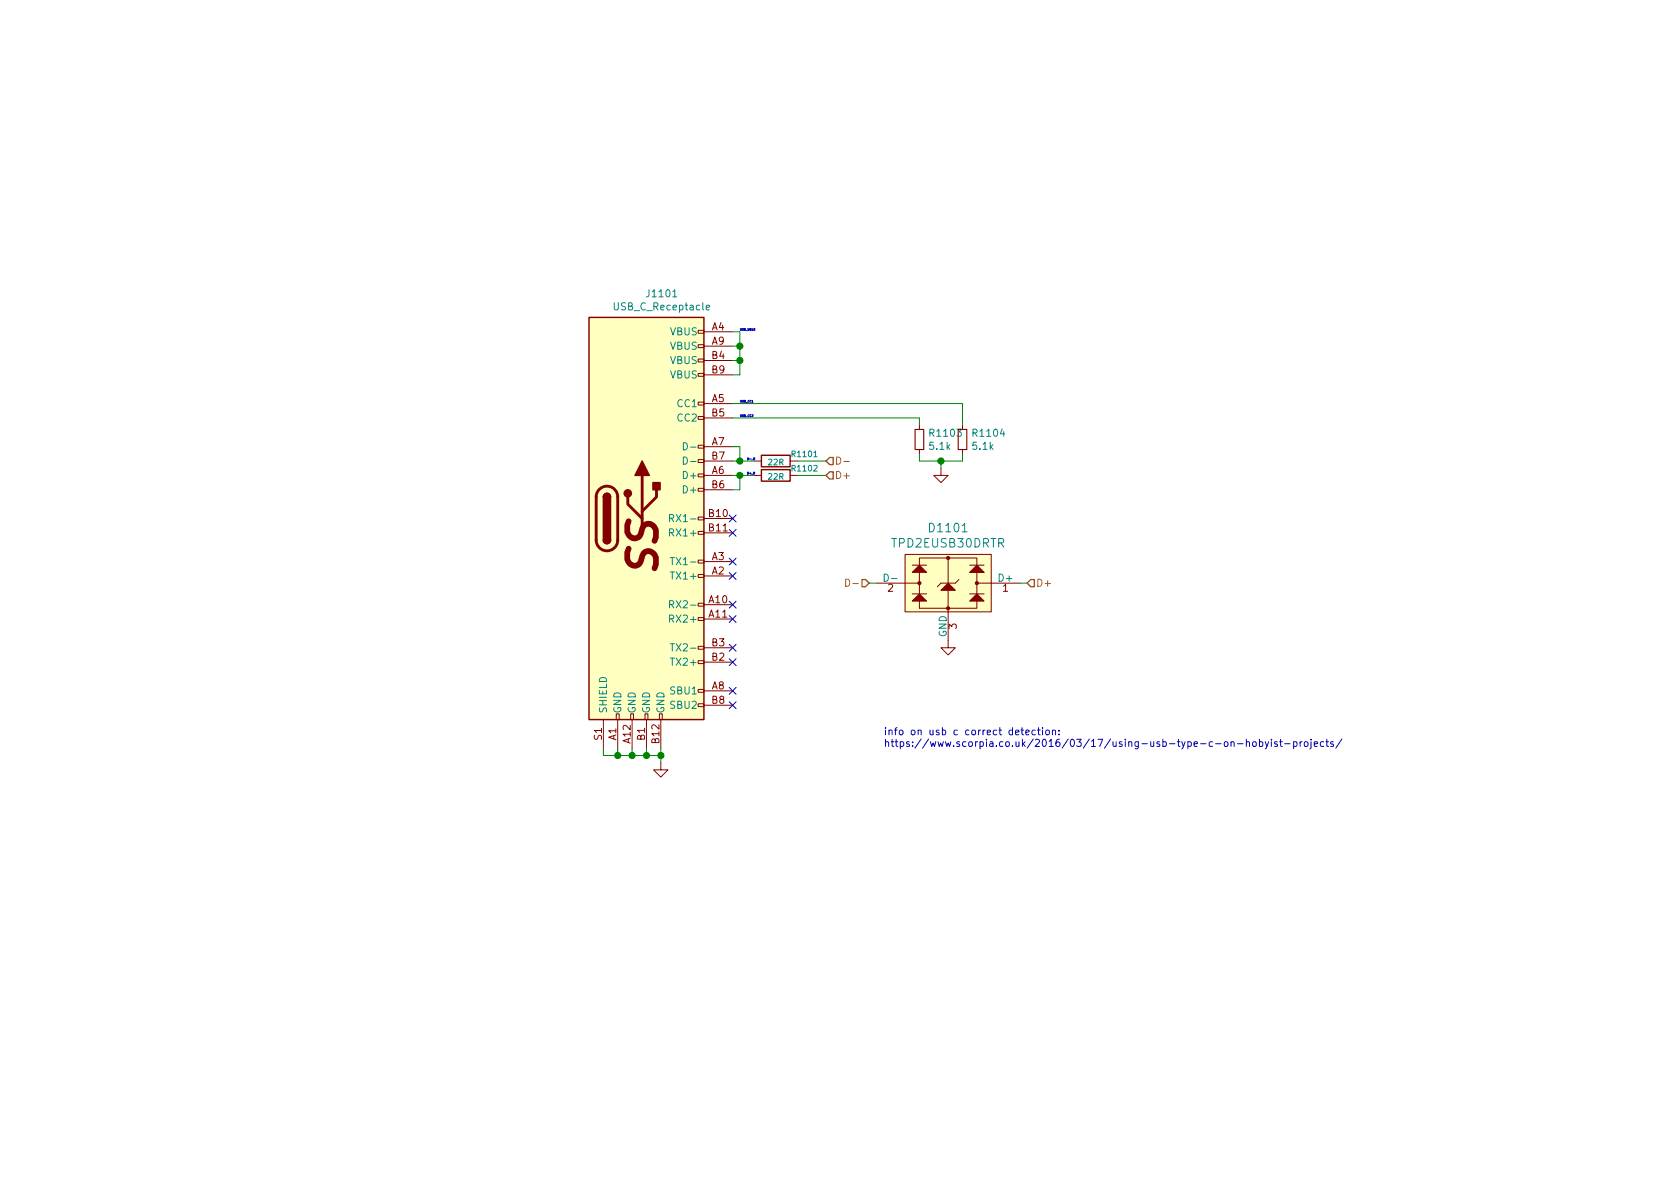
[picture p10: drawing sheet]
<svg xmlns="http://www.w3.org/2000/svg" width="297mm" height="210mm" viewBox="0 0 297 210" stroke-linecap="round" stroke-linejoin="round" font-family="sans-serif">
<path d="M104.1 56.1h20.4v71.1h-20.4zM106.7 95.5a.63 .63 0 0 0 .6 .6 .63 .63 0 0 0 .6-.6M106.7 87.9a.63 .63 0 0 1 .6-.7 .63 .63 0 0 1 .6 .7M134.6 80.5h5.1v2h-5.1zM134.6 83.1h5.1v2h-5.1z" fill="none" stroke="#840000" stroke-width=".25"/>
<g fill="none" stroke="#840000" stroke-width=".18">
<path d="M123.4 58.4h1.1v.5h-1.1zM124.5 58.7h5M123.4 78.7h1.1v.5h-1.1zM123.4 73.7h1.1v.5h-1.1zM123.4 71.1h1.1v.5h-1.1zM123.4 66h1.1v.5h-1.1zM123.4 63.5h1.1v.5h-1.1zM123.4 61h1.1v.5h-1.1zM124.5 71.4h5M124.5 79h5M124.5 61.2h5M124.5 63.7h5"/>
<path d="M124.5 73.9h5M124.5 66.3h5M162.6 75.2v.7M162.6 79.5v.8M170.2 75.2v.7M170.2 79.5v.8M123.4 99.1h1.1v.5h-1.1zM123.4 94h1.1v.5h-1.1zM123.4 91.4h1.1v.5h-1.1zM123.4 86.4h1.1v.5h-1.1zM123.4 83.8h1.1v.5h-1.1zM123.4 81.3h1.1v.5h-1.1z"/>
<path d="M124.5 81.5h5M124.5 99.3h5M124.5 84.1h5M124.5 91.7h5M124.5 94.2h5M124.5 86.6h5M133.3 81.5h1.3M133.3 84.1h1.3M139.7 81.5h1.3M139.7 84.1h1.3M160 98h15.3v10.2h-15.3zM161.3 99.9h2.5"/>
<path d="M162.6 99.9v-1.2h10.1v1.2M166.4 82.8v1.3h1.2l-1.2 1.2-1.3-1.2h1.3M167.6 98.7v4.4M171.4 99.9h2.6M123.4 116.8h1.1v.5h-1.1zM123.4 114.3h1.1v.5h-1.1zM123.4 109.2h1.1v.5h-1.1zM123.4 106.7h1.1v.5h-1.1zM123.4 101.6h1.1v.5h-1.1zM124.5 106.9h5M124.5 109.5h5M124.5 101.8h5"/>
<path d="M124.5 117.1h5M124.5 114.5h5M154.9 103.1h7.7M161.3 105h2.5M162.6 106.3v1.3h10.1v-1.3M162.6 101.2v3.8M167.6 104.4v10.1h1.3l-1.3 1.3-1.2-1.3h1.2M169.5 102.5l-.6 .6h-2.5l-.7 .7M171.4 105h2.6M172.7 101.2h.1M172.7 103.1h7.6M172.7 101.2v3.8"/>
<path d="M106.7 127.2v5.1M109 126.2h.5v1h-.5zM109.2 127.2v5.1M111.5 126.2h.5v1h-.5zM111.8 127.2v5.1M114 126.2h.6v1h-.6zM114.3 127.2v5.1M116.6 126.2h.5v1h-.5zM116.8 134.9v1.2h1.3l-1.3 1.3-1.2-1.3h1.2M116.8 127.2v5.1M123.4 124.5h1.1v.5h-1.1zM123.4 121.9h1.1v.5h-1.1z"/>
<path d="M124.5 122.2h5M124.5 124.7h5"/>
</g>
<path d="M161.8 75.9h1.5v3.6h-1.5zM169.4 75.9h1.5v3.6h-1.5z" fill="none" stroke="#840000" stroke-width=".2"/>
<g fill="#ffffc2" stroke="#ffffc2" stroke-width=".18">
<path d="M104.1 56.1h20.4v71.1h-20.4z"/>
<path d="M160 98h15.3v10.2h-15.3z"/>
</g>
<path d="M105.8 86.7a1.9 1.9 0 0 1 2.2-.6 1.9 1.9 0 0 1 1.2 1.8v7.6a1.9 1.9 0 0 1-1.9 1.9 1.9 1.9 0 0 1-1.9-1.9v-7.8l.1-.5zM111 87.9v1.2l2.5 2.6M113.5 84.1v8.9M116.1 86.6v1.3l-2.6 2.5" fill="none" stroke="#840000" stroke-width=".51"/>
<g fill="#840000" stroke="#840000" stroke-width=".25">
<path d="M106.7 95.5h1.2a.63 .63 0 0 1-.6 .6 .63 .63 0 0 1-.6-.6z"/>
<path d="M106.9 87.4a.63 .63 0 0 1 .7-.1 .63 .63 0 0 1 .3 .6h-1.2z"/>
<path d="M106.7 87.9h1.2v7.6h-1.2z"/>
<path d="M115.4 85.3h1.3v1.3h-1.3z"/>
<path d="M113.5 81.5l1.3 2.6h-2.5z"/>
<circle cx="111" cy="87.2" r=".63"/>
</g>
<g fill="none" stroke="#008484" stroke-width=".18">
<path d="M118.9 52.5h.8M124.9 54.4l.6-.1-.1-.3h-.4l-.1 .1v.7h.5M120.8 78.3a.64 .64 0 0 1 .7 .6 .64 .64 0 0 1-.7 .6zM122.1 79.1h1M118.4 91.6h.6l.1-.2-.1-.3-.1-.1h-.5v1.2M118.4 94.2l.6-.1 .1-.2-.1-.3-.1-.1h-.5v1.3M118.5 98.6h.8M118.7 91.6l.4 .6M118.9 98.6v1.3M120.8 80.8a.64 .64 0 0 1 .7 .7 .64 .64 0 0 1-.7 .6zM122.1 81.6h1M118.4 106.9l.6-.1 .1-.2-.1-.3-.1-.1h-.5v1.3"/>
<path d="M118.4 109.4h.6l.1-.2-.1-.3-.1-.1h-.5v1.2M118.5 101.1h.8M118.5 116.4h.8M118.5 113.8h.8M118.7 106.9l.4 .6M118.9 113.8v1.3"/>
</g>
<g fill="#840000" stroke="#840000" stroke-width=".18">
<path d="M171.4 101.2h2.6z"/>
<path d="M171.4 101.2l1.3-1.3 1.3 1.3z"/>
<path d="M162.6 105l1.2 1.3h-2.5z"/>
<path d="M162.6 99.9l1.2 1.3h-2.5z"/>
<path d="M166.4 104.4l1.2-1.3 1.3 1.3z"/>
<path d="M171.4 106.3l1.3-1.3 1.3 1.3z"/>
<circle cx="162.6" cy="103.1" r=".28"/>
<circle cx="167.6" cy="107.6" r=".28"/>
<circle cx="167.6" cy="98.7" r=".28"/>
<circle cx="172.7" cy="103.1" r=".28"/>
</g>
<g fill="none" stroke="#008400" stroke-width=".18">
<path d="M129.5 58.7h1.3v7.6h-1.3M129.5 79h1.3v2.5M129.5 63.7h1.3M129.5 61.2h1.3M129.5 71.4h40.7v3.8M129.5 73.9h33.1v1.3M129.5 81.5h3.8M129.5 84.1h3.8M130.8 84.1v2.5h-1.3M141 81.5h5M141 84.1h5M162.6 80.3v1.2h7.6v-1.2"/>
<path d="M166.4 81.5v1.3M153.7 103.1h1.2M180.3 103.1h1.3M106.7 132.3v1.3h10.1M109.2 132.3v1.3M111.8 132.3v1.3M114.3 132.3v1.3M116.8 132.3v2.6"/>
</g>
<path d="M146 84.1l.7-.7h.6v1.3h-.6zM146 81.5l.7-.6h.6v1.3h-.6zM152.4 102.5h.6l.7 .6-.7 .7h-.6zM182.2 102.5h.7v1.3h-.7l-.6-.7z" fill="none" stroke="#848400" stroke-width=".25"/>
<path d="M147.9 80.8a.64 .64 0 0 1 .8 .7 .64 .64 0 0 1-.8 .6zM149.2 81.6h1M149.5 102.4a.64 .64 0 0 1 .7 .6 .64 .64 0 0 1-.7 .7zM150.8 103.2h1" fill="none" stroke="#848400" stroke-width=".18"/>
<g fill="none" stroke="#0000c2" stroke-width=".18">
<path d="M133.2 81.1h.2v-.1l-.2-.1v.4M133.3 81.1l.2 .2M180.5 129.1h.5M180.7 128.7v1.1l.3 .1M181.4 129.5l.6-.1-.1-.2-.3-.1-.2 .2v.6h.5M183.1 129.2l-.4-.1-.3 .2 .2 .6h.5M183.4 129.1h.5M183.6 128.7v1.1l.3 .1M184.3 128.7v.1M184.3 129.1v.8M185 129.2l.3-.1 .2 .1v.5l-.1 .2h-.3l-.2-.1zM186.1 129.2l.2-.1 .3 .1v.7"/>
<path d="M186.1 129.1v.8M187.2 129.8v.1M187.2 129.2v.1M214.9 131.5h1M216.6 131.2h.3l.2 .2-.1 .5-.3 .1-.2-.1zM217.7 131.3l.1-.1h.3l.1 .8M217.7 131.2v.8M218.8 131.5h1M220.4 131.3l.1-.1h.4v.8M220.4 130.7v1.3M221.6 131.2h.3l.2 .1-.1 .6-.3 .1-.2-.2zM222.7 131.2h.3l.3 .2-.1 .5h-.5"/>
<path d="M222.7 130.7v1.3M223.7 131.2l.3 .8M224.3 131.2l-.4 1.1-.2 .1M224.8 130.7v.2M224.8 131.2v.8M225.8 131.2h-.3l-.2 .1 .1 .2 .4 .1v.3h-.5M226.2 131.2h.5M226.4 130.7v1.1l.3 .2M227.2 131.5h.9M228.7 131.2h.4l.2 .2-.1 .5h-.5M228.7 131.2v1.2M229.9 131.2v.8"/>
<path d="M230.2 131.2l-.3 .2M230.7 131.2h.3l.2 .1 .1 .5-.2 .1-.3 .1-.1-.1zM231.8 131.2v1.1l-.2 .1M231.8 130.7v.2M232.4 131.6l.6-.1-.1-.3h-.4l-.1 .1v.6h.5M234 131.2h-.3l-.2 .2 .1 .5h.4M234.4 131.2h.5M234.6 130.7v1.1l.3 .2M235.7 131.2h-.3l-.1 .1v.2l.4 .1v.3h-.4M237.3 130.7l-1.1 1.6"/>
</g>
<g fill="#008400" stroke="#008400" stroke-width=".25">
<circle cx="130.8" cy="81.5" r=".51"/>
<circle cx="114.3" cy="133.6" r=".51"/>
<circle cx="111.8" cy="133.6" r=".51"/>
<circle cx="130.8" cy="61.2" r=".51"/>
<circle cx="130.8" cy="63.7" r=".51"/>
<circle cx="130.8" cy="84.1" r=".51"/>
<circle cx="109.2" cy="133.6" r=".51"/>
<circle cx="116.8" cy="133.6" r=".51"/>
<circle cx="166.4" cy="81.5" r=".51"/>
</g>
<g fill="none" stroke="#000084" stroke-width=".18">
<path d="M128.9 98.7l1.2 1.2M128.9 93.6l1.2 1.2M128.9 91.1l1.2 1.2M130.1 98.7l-1.2 1.2M130.1 93.6l-1.2 1.2M130.1 91.1l-1.2 1.2M128.9 116.5l1.2 1.2M128.9 113.9l1.2 1.3M128.9 108.9l1.2 1.2M128.9 106.3l1.2 1.2M128.9 101.2l1.2 1.3M130.1 116.5l-1.2 1.2"/>
<path d="M130.1 113.9l-1.2 1.3M130.1 108.9l-1.2 1.2M130.1 106.3l-1.2 1.2M130.1 101.2l-1.2 1.3M128.9 121.6l1.2 1.2M128.9 124.1l1.2 1.2M130.1 121.6l-1.2 1.2M130.1 124.1l-1.2 1.2"/>
</g>
<text font-size="7.1" fill="#840000" x="116.2" y="100.9" transform="rotate(-90 116.2 100.9)">SS</text>
<g font-size="2.1" fill="#008484">
<text x="164.5" y="94.1">D1101</text>
<text x="157.9" y="96.8">TPD2EUSB30DRTR</text>
</g>
<g font-size="1.8" fill="#008484">
<text x="114.6" y="52.6">J1101</text>
<text x="108.9" y="54.9">USB_C_Receptacle</text>
<text x="118.5" y="59.3">VBUS</text>
<text x="118.5" y="61.8">VBUS</text>
<text x="118.5" y="64.4">VBUS</text>
<text x="118.5" y="66.9">VBUS</text>
<text x="119.9" y="72">CC1</text>
<text x="119.9" y="74.5">CC2</text>
<text x="164.6" y="77.2">R1103</text>
<text x="172.2" y="77.2">R1104</text>
<text x="164.4" y="79.5">5.1k</text>
<text x="172.1" y="79.5">5.1k</text>
<text x="121.1" y="84.7">D+</text>
<text x="121.1" y="87.2">D+</text>
<text x="119" y="94.9">RX1+</text>
<text x="119.4" y="92.3">RX1-</text>
<text x="119.6" y="99.9">TX1-</text>
<text x="119.2" y="102.5">TX1+</text>
<text x="119.4" y="107.6">RX2-</text>
<text x="156.6" y="102.9">D-</text>
<text x="176.7" y="102.9">D+</text>
<text x="119" y="110.1">RX2+</text>
<text x="167.4" y="112.7" transform="rotate(-90 167.4 112.7)">GND</text>
<text x="119.2" y="117.7">TX2+</text>
<text x="119.6" y="115.2">TX2-</text>
<text x="118.7" y="122.8">SBU1</text>
<text x="118.7" y="125.3">SBU2</text>
<text x="107.3" y="126.2" transform="rotate(-90 107.3 126.2)">SHIELD</text>
<text x="109.9" y="126.2" transform="rotate(-90 109.9 126.2)">GND</text>
<text x="112.4" y="126.2" transform="rotate(-90 112.4 126.2)">GND</text>
<text x="114.9" y="126.2" transform="rotate(-90 114.9 126.2)">GND</text>
<text x="117.5" y="126.2" transform="rotate(-90 117.5 126.2)">GND</text>
</g>
<g font-size="1.8" fill="#840000">
<text x="125.9" y="58.4">A4</text>
<text x="125.9" y="61">A9</text>
<text x="125.9" y="63.5">B4</text>
<text x="125.9" y="71.1">A5</text>
<text x="125.9" y="66">B9</text>
<text x="125.9" y="73.7">B5</text>
<text x="125.9" y="83.8">A6</text>
<text x="125.9" y="78.7">A7</text>
<text x="125.9" y="81.3">B7</text>
<text x="125.9" y="86.4">B6</text>
<text x="125.4" y="91.4">B10</text>
<text x="125.4" y="94">B11</text>
<text x="125.9" y="101.6">A2</text>
<text x="125.9" y="99.1">A3</text>
<text x="125.4" y="106.7">A10</text>
<text x="157" y="104.6">2</text>
<text x="177.3" y="104.6">1</text>
<text x="125.4" y="109.2">A11</text>
<text x="169.2" y="111.2" transform="rotate(-90 169.2 111.2)">3</text>
<text x="125.9" y="116.8">B2</text>
<text x="125.9" y="114.3">B3</text>
<text x="125.9" y="121.9">A8</text>
<text x="125.9" y="124.5">B8</text>
<text x="106.4" y="130.9" transform="rotate(-90 106.4 130.9)">S1</text>
<text x="109" y="130.9" transform="rotate(-90 109 130.9)">A1</text>
<text x="111.5" y="131.4" transform="rotate(-90 111.5 131.4)">A12</text>
<text x="114" y="130.9" transform="rotate(-90 114 130.9)">B1</text>
<text x="116.6" y="131.4" transform="rotate(-90 116.6 131.4)">B12</text>
</g>
<g font-size="1.8" fill="#848400">
<text x="147.6" y="84.7">D+</text>
<text x="183.1" y="103.8">D+</text>
</g>
<g font-size="1.8" fill="#0000c2">
<text x="156.2" y="130">info on usb c correct detection:</text>
<text x="156.2" y="132.1">https://www.scorpia.co.uk/2016/03/17/using-usb-type-c-on-hobyist-projects/</text>
</g>
<g font-size="1.4" fill="#008484">
<text x="135.9" y="82.3">22R</text>
<text x="140.2" y="80.8">R1101</text>
<text x="140.2" y="83.4">R1102</text>
<text x="135.9" y="84.8">22R</text>
</g>
<g font-size=".5" fill="#0000c2">
<text x="130.8" y="58.5">USB_VBUS</text>
<text x="130.8" y="71.2">USB_CC1</text>
<text x="130.8" y="73.7">USB_CC2</text>
<text x="132.1" y="83.9">D+_R</text>
<text x="132.1" y="81.3">D-_R</text>
</g>
</svg>
